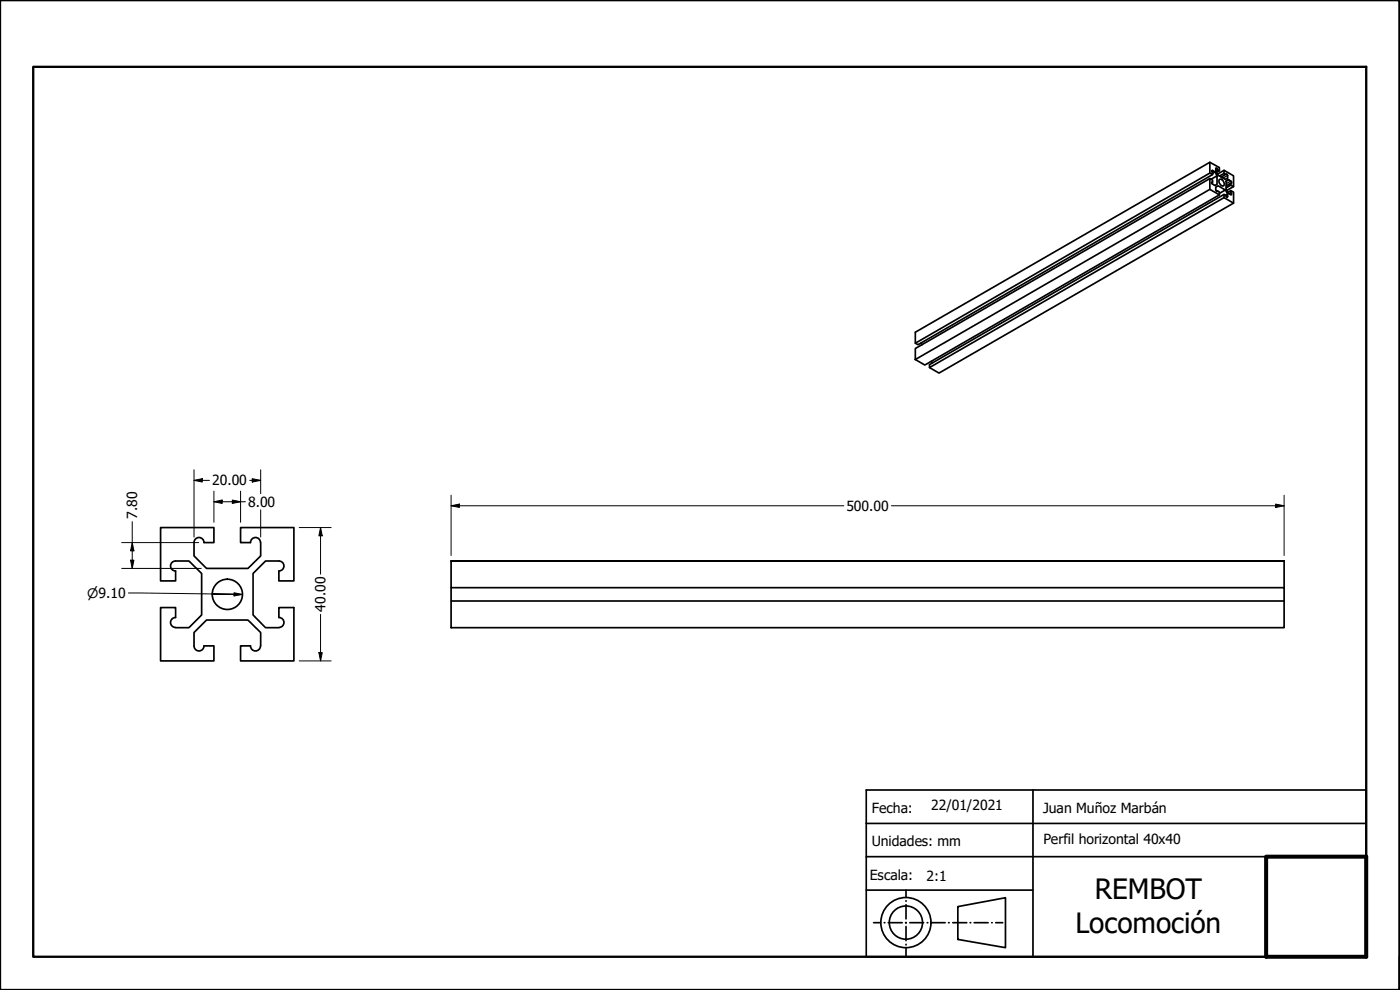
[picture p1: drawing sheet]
<svg xmlns="http://www.w3.org/2000/svg" width="420mm" height="297mm" viewBox="0 0 420 297" stroke-linecap="round" stroke-linejoin="round" font-family="sans-serif">
<!-- layer: Visible (ANSI) -->
<g fill="none" stroke="#000" stroke-width=".51">
<path d="M363.1 53.6l.8 .4v.7l-.3 .1M363.1 56.8l2.9 1.7M363.1 48.7v3.2M363.5 53.8l1.8-1v2.5l-.7 .4-.9-.7v-.3h.2M363.9 52l.7-.5-.8-.4-.1 .4 .2 .3v.6l-88.4 51-.8-.4M364.6 51.5l.7 1.3M364.9 51.2l.5-.3 .6 .3-.9 .5M365.1 57.4l.3-.1 .6 .3v.9l-88.4 51-2.9-1.6M365.4 57.3l-.2 .2-.3-.4v-1l.7-.4 2.1 1.3-1.7 1M365.4 52.2l1.9-1.1 2.9 1.7v3.2M365.4 50.9l-.2-.4h-.3v.9l.7 1.2 2.1 1.2 .7-.3v-1l-.3-.3-.2 .1M366 51.2v-.9l-2.9-1.6-88.4 51v3.3l88.4-51.1 .8 .5"/>
<path d="M366 53.8a1.23 1.23 0 0 1 1.2 .7 1.23 1.23 0 0 1-.1 1.3 1.37 1.37 0 0 1-1.1-2zM367.3 51.1v1l-1.3 .7M367.3 52.1l.6 .2-1.4 .8M367.3 58.3v1M367.7 58.6l.7-.4-.1 1-1-.9-88.3 51.1v.9l88.3-51 2.9 1.6M367.7 57l.7 1.2M368 54.3l.7-.4-.7 .4v2.5l.7 1.2 .8 .5 .1-.3-.2-.4M368 55.7l1.4-.7v.5l-1.4 .9M368.5 57.7l.9-.5 .8 .4v3.3l-88.4 51-2.8-1.6M368.7 53.9l.8 .5 .1 .4-.2 .2M369.4 57.2v.6l-.5 .3M369.4 55.5l.8 .5-2 1.1"/>
<path d="M274.7 104.6l88.4-51v3.2l-88.4 51.1zM276.4 102.9l.3 .5M279.5 108.4l.3 .5M58.2 162.8a1.49 1.49 0 0 1 1.5-1.5 1.49 1.49 0 0 1 1.5 1.5M58.2 162.8v4l3.8 3.7h12.4l3.8-3.7v-4M61.2 162.8h3v-4.5h-16v16h4.5v-3a1.49 1.49 0 0 1-1.5-1.5 1.49 1.49 0 0 1 1.5-1.5h4l3.8 3.8v12.4l-3.8 3.8h-4M75.2 162.8a1.49 1.49 0 0 1 1.5-1.5 1.49 1.49 0 0 1 1.5 1.5M75.2 162.8h-3v-4.5h16v16h-4.5v-3M83.7 168.3h-4l-3.8 3.8v12.4l3.8 3.8h4M83.7 168.3a1.49 1.49 0 0 1 1.5 1.5 1.49 1.49 0 0 1-1.5 1.5M135.4 168.3h250zM135.4 168.3v8h250v4"/>
<path d="M135.4 176.3v4M385.4 168.3v8M52.7 188.3a1.49 1.49 0 0 1-1.5-1.5 1.49 1.49 0 0 1 1.5-1.5v-3h-4.5v16h16v-4.5h-3a1.49 1.49 0 0 1-1.5 1.5 1.49 1.49 0 0 1-1.5-1.5v-4l3.8-3.8h12.4l3.8 3.8v4M83.7 185.3v-3h4.5v16h-16v-4.5h3a1.49 1.49 0 0 0 1.5 1.5 1.49 1.49 0 0 0 1.5-1.5M83.7 185.3a1.49 1.49 0 0 1 1.5 1.5 1.49 1.49 0 0 1-1.5 1.5M135.4 180.3h250v8h-250z"/>
<circle cx="68.2" cy="178.3" r="4.5"/>
</g>
<!-- layer: Visible fina (ANSI) -->
<path d="M363.9 51.2l-.3 .1M368.4 59l-.2 .1M368.4 52.6l-1.4 .9M369.4 54.3l-1.4 .8" fill="none" stroke="#000" stroke-width=".38"/>
<!-- layer: Borde (ANSI) -->
<path d="M0 0h420v297h-420zM10 20.1h400v267h-400z" fill="none" stroke="#000" stroke-width=".7"/>
<g fill="none" stroke="#000" stroke-width=".51">
<path d="M260 237h150v50.1h-150zM310 237v50.1M260 257h150M260 247.1h150M260 267.1h50M262.2 276.8h2.1M265.4 276.8h.2M266.6 276.8h4.2M271.8 276.8h.2M271.9 267.1v2.1M271.9 270.2v.2M271.9 271.4v4.3"/>
<path d="M271.9 276.8v.2M271.9 278v4.2M273 276.8h4.2M278.3 276.8h.1M279.5 276.8h4.2M284.7 276.8h.2M285.9 276.8h4.2M287.5 272l14.3-2.6v14.9l-14.3-2.4zM291.1 276.8h.2M292.4 276.8h4.1M297.6 276.8h.2M298.8 276.8h2.1"/>
<path d="M271.9 283.3v.2M271.9 284.5v2.2M420 287.1v9.9h-10"/>
<circle cx="271.9" cy="276.8" r="7.5"/>
<circle cx="271.9" cy="276.8" r="5"/>
</g>
<path d="M380 257h30v30.1h-30z" fill="none" stroke="#000" stroke-width="1.2"/>
<!-- layer: Cota (ANSI) -->
<g fill="none" stroke="#000" stroke-width=".3">
<path d="M39.7 156.5v14M58.2 144.1l2.5-.5v1zM58.2 144.1h4.7M58.2 141v20.1M64.2 150.5l2.5-.5v1.1zM64.2 150.5h9.5M64.2 147.4v9.3M69.7 150l2.5 .5-2.5 .6zM72.2 147.4v9.3M74.9 144.1h3.3M75.7 143.6l2.5 .5-2.5 .5zM78.2 141v7.1"/>
<path d="M78.2 153v8.1M89.8 158.3h9.6M96.2 158.3l.5 2.5h-1zM96.2 158.3v14M135.4 151.8l2.5-.6v1.1zM135.4 151.8h117.8M135.4 148.6v18.1M267.5 151.8h117.9M382.8 151.2l2.6 .6-2.6 .5zM385.4 148.6v18.1M36.5 170.5h23.9M36.5 162.8h23.1"/>
<path d="M38.5 177.9l31.7 .4-6.6-.1M39.2 168.1h1l-.5 2.4zM39.7 162.8l.5 2.5h-1zM70.2 177.8l2.6 .6-2.6 .4zM70.2 178.3l2.6 .1M89.8 198.3h9.6M95.7 195.8h1l-.5 2.5zM96.2 184.3v14"/>
</g>
<g fill="#000">
<path d="M58.2 144.1l2.5-.5v1z" fill-rule="evenodd"/>
<path d="M64.2 150.5l2.5-.5v1.1z" fill-rule="evenodd"/>
<path d="M69.7 150l2.5 .5-2.5 .6z" fill-rule="evenodd"/>
<path d="M75.7 143.6l2.5 .5-2.5 .5z" fill-rule="evenodd"/>
<path d="M135.4 151.8l2.5-.6v1.1z" fill-rule="evenodd"/>
<path d="M382.8 151.2l2.6 .6-2.6 .5z" fill-rule="evenodd"/>
<path d="M39.2 168.1h1l-.5 2.4z" fill-rule="evenodd"/>
<path d="M39.7 162.8l.5 2.5h-1z" fill-rule="evenodd"/>
<path d="M70.2 177.8l2.6 .6-2.6 .4z" fill-rule="evenodd"/>
<path d="M96.2 158.3l.5 2.5h-1z" fill-rule="evenodd"/>
<path d="M95.7 195.8h1l-.5 2.5z" fill-rule="evenodd"/>
</g>
<g font-size="8.4">
<text x="328.5" y="269.9">REMBOT</text>
<text x="322.8" y="279.9">Locomoción</text>
</g>
<g font-size="4.2">
<text x="63.7" y="145.7">20.00</text>
<text x="41.2" y="155.7" transform="rotate(-90 41.2 155.7)">7.80</text>
<text x="74.5" y="152.1">8.00</text>
<text x="254" y="153.3">500.00</text>
<text x="97.7" y="183.5" transform="rotate(-90 97.7 183.5)">40.00</text>
<text x="261.6" y="244">Fecha:</text>
<text x="279.5" y="243.1">22/01/2021</text>
<text x="313.1" y="244">Juan Muñoz Marbán</text>
<text x="261.6" y="253.8">Unidades: mm</text>
<text x="313.1" y="253.2">Perfil horizontal 40x40</text>
<text x="261" y="264">Escala:</text>
<text x="278.1" y="264.3">2:1</text>
</g>
<text font-size="3.9" x="26.2" y="179.4">⌀9.10</text>
</svg>
